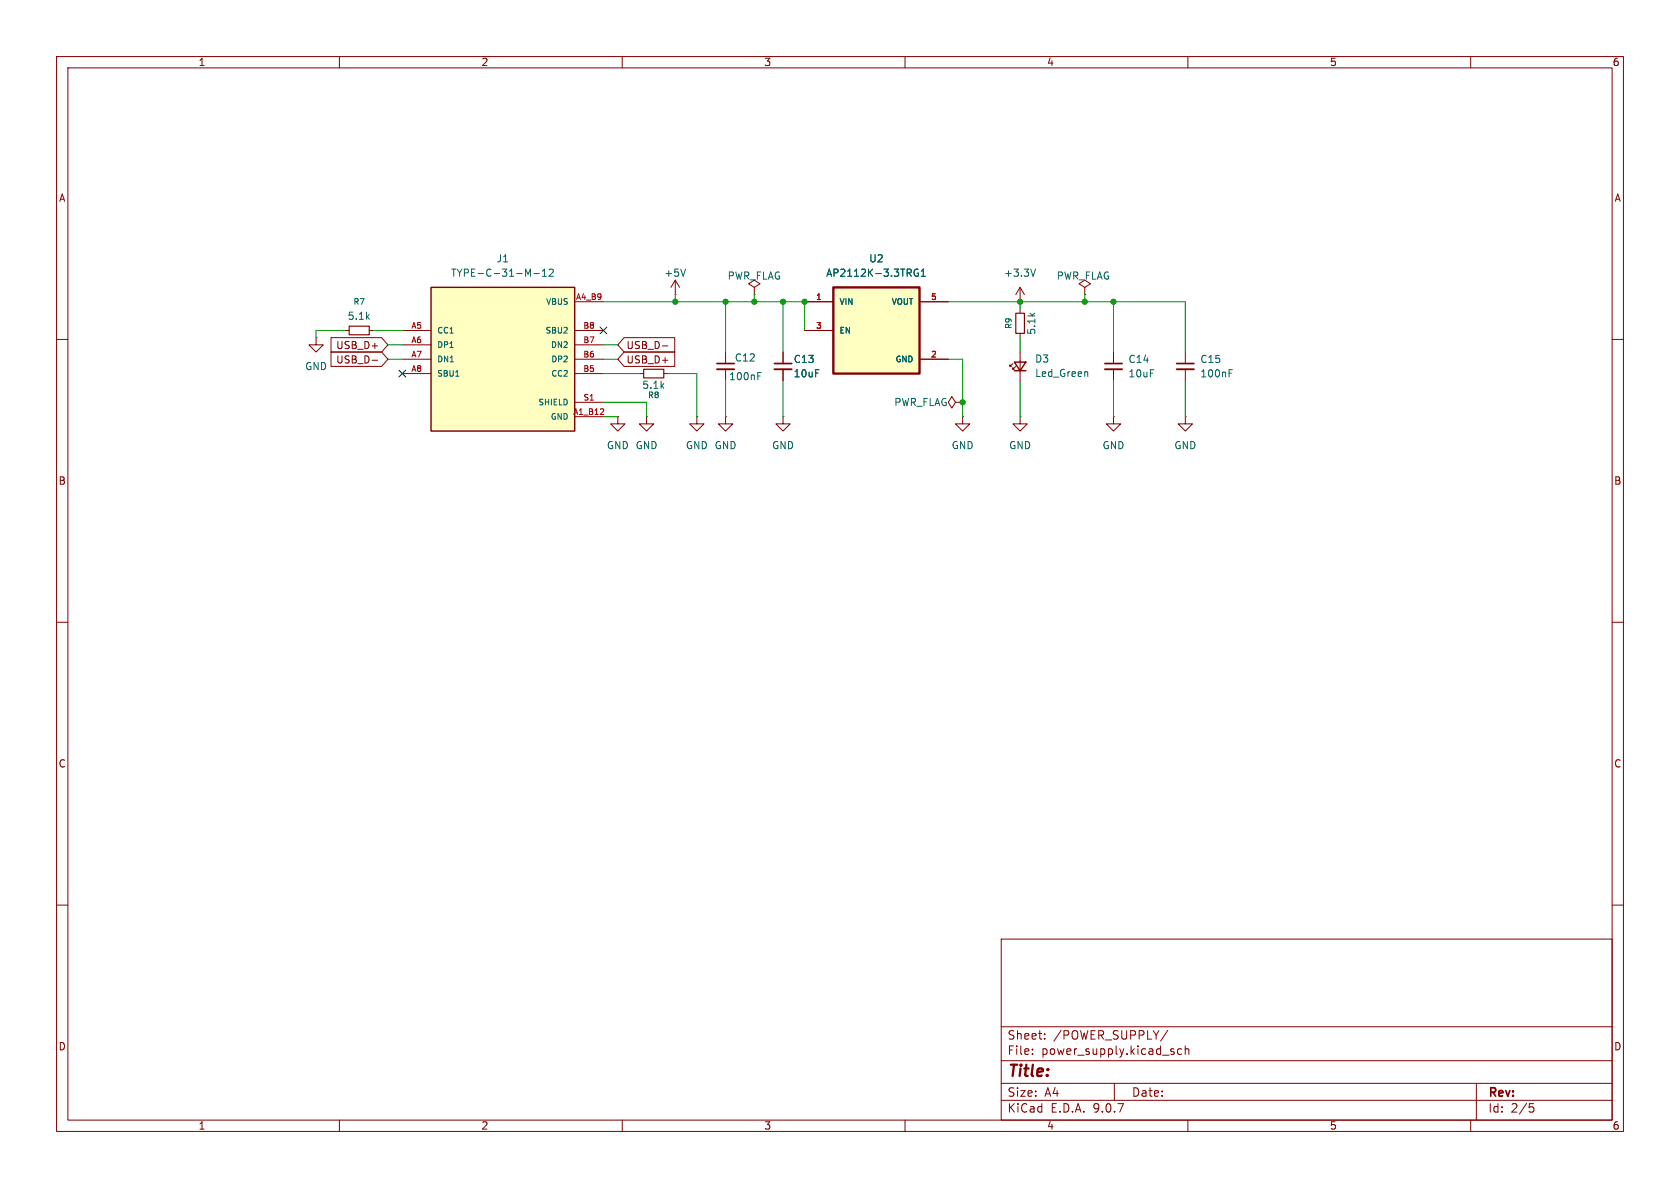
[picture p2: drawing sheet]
(kicad_sch
 (version 20250114)
 (generator "eeschema")
 (generator_version "9.0")
 (paper "A4")
 (lib_symbols
  (symbol "Device:C_Small"
   (pin_numbers (hide yes))
   (pin_names
    (offset 0.254) (hide yes)) (exclude_from_sim no) (in_bom yes) (on_board yes)
   (property "Reference" "C" (at 0.254 1.778 0) (effects (font (size 1.27 1.27)) (justify left)))
   (property "Value" "C_Small" (at 0.254 -2.032 0) (effects (font (size 1.27 1.27)) (justify left)))
   (property "Footprint" "" (at 0 0 0) (effects (font (size 1.27 1.27)) (hide yes)))
   (property "Datasheet" "~" (at 0 0 0) (effects (font (size 1.27 1.27)) (hide yes)))
   (property "Description" "Unpolarized capacitor, small symbol" (at 0 0 0) (effects (font (size 1.27 1.27)) (hide yes)))
   (symbol "C_Small_0_1"
    (polyline (pts (xy -1.524 0.508) (xy 1.524 0.508)) (stroke (width 0.3048) (type default)) (fill (type none)))
    (polyline (pts (xy -1.524 -0.508) (xy 1.524 -0.508)) (stroke (width 0.3302) (type default)) (fill (type none))))
   (symbol "C_Small_1_1"
    (pin passive line (at 0 2.54 270) (length 2.032) (name "~" (effects (font (size 1.27 1.27)))) (number "1" (effects (font (size 1.27 1.27)))))
    (pin passive line (at 0 -2.54 90) (length 2.032) (name "~" (effects (font (size 1.27 1.27)))) (number "2" (effects (font (size 1.27 1.27))))))
   (embedded_fonts no))
  (symbol "Device:LED_Small"
   (pin_numbers (hide yes))
   (pin_names
    (offset 0.254) (hide yes)) (exclude_from_sim no) (in_bom yes) (on_board yes)
   (property "Reference" "D" (at -1.27 3.175 0) (effects (font (size 1.27 1.27)) (justify left)))
   (property "Value" "LED_Small" (at -4.445 -2.54 0) (effects (font (size 1.27 1.27)) (justify left)))
   (property "Footprint" "" (at 0 0 90) (effects (font (size 1.27 1.27)) (hide yes)))
   (property "Datasheet" "~" (at 0 0 90) (effects (font (size 1.27 1.27)) (hide yes)))
   (property "Description" "Light emitting diode, small symbol" (at 0 0 0) (effects (font (size 1.27 1.27)) (hide yes)))
   (property "Sim.Pins" "1=K 2=A" (at 0 0 0) (effects (font (size 1.27 1.27)) (hide yes)))
   (symbol "LED_Small_0_1"
    (polyline (pts (xy -0.762 -1.016) (xy -0.762 1.016)) (stroke (width 0.254) (type default)) (fill (type none)))
    (polyline (pts (xy 0 0.762) (xy -0.508 1.27) (xy -0.254 1.27) (xy -0.508 1.27) (xy -0.508 1.016)) (stroke (width 0) (type default)) (fill (type none)))
    (polyline (pts (xy 0.508 1.27) (xy 0 1.778) (xy 0.254 1.778) (xy 0 1.778) (xy 0 1.524)) (stroke (width 0) (type default)) (fill (type none)))
    (polyline (pts (xy 0.762 -1.016) (xy -0.762 0) (xy 0.762 1.016) (xy 0.762 -1.016)) (stroke (width 0.254) (type default)) (fill (type none)))
    (polyline (pts (xy 1.016 0) (xy -0.762 0)) (stroke (width 0) (type default)) (fill (type none))))
   (symbol "LED_Small_1_1"
    (pin passive line (at -2.54 0 0) (length 1.778) (name "K" (effects (font (size 1.27 1.27)))) (number "1" (effects (font (size 1.27 1.27)))))
    (pin passive line (at 2.54 0 180) (length 1.778) (name "A" (effects (font (size 1.27 1.27)))) (number "2" (effects (font (size 1.27 1.27))))))
   (embedded_fonts no))
  (symbol "Device:R_Small"
   (pin_numbers (hide yes))
   (pin_names
    (offset 0.254) (hide yes)) (exclude_from_sim no) (in_bom yes) (on_board yes)
   (property "Reference" "R" (at 0 0 90) (effects (font (size 1.016 1.016))))
   (property "Value" "R_Small" (at 1.778 0 90) (effects (font (size 1.27 1.27))))
   (property "Footprint" "" (at 0 0 0) (effects (font (size 1.27 1.27)) (hide yes)))
   (property "Datasheet" "~" (at 0 0 0) (effects (font (size 1.27 1.27)) (hide yes)))
   (property "Description" "Resistor, small symbol" (at 0 0 0) (effects (font (size 1.27 1.27)) (hide yes)))
   (symbol "R_Small_0_1"
    (rectangle (start -0.762 1.778) (end 0.762 -1.778) (stroke (width 0.2032) (type default)) (fill (type none))))
   (symbol "R_Small_1_1"
    (pin passive line (at 0 2.54 270) (length 0.762) (name "~" (effects (font (size 1.27 1.27)))) (number "1" (effects (font (size 1.27 1.27)))))
    (pin passive line (at 0 -2.54 90) (length 0.762) (name "~" (effects (font (size 1.27 1.27)))) (number "2" (effects (font (size 1.27 1.27))))))
   (embedded_fonts no))
  (symbol "Kirpi_complist:AP2112K-3.3TRG1"
   (pin_names
    (offset 1.016)) (exclude_from_sim no) (in_bom yes) (on_board yes)
   (property "Reference" "U" (at -7.663 8.6476 0) (effects (font (size 1.27 1.27)) (justify left bottom)))
   (property "Value" "AP2112K-3.3TRG1" (at -7.6489 -11.6507 0) (effects (font (size 1.27 1.27)) (justify left bottom)))
   (property "Footprint" "AP2112K-3.3TRG1:SOT95P285X140-5N" (at 0 0 0) (effects (font (size 1.27 1.27)) (justify bottom) (hide yes)))
   (property "Datasheet" "" (at 0 0 0) (effects (font (size 1.27 1.27)) (hide yes)))
   (property "Description" "" (at 0 0 0) (effects (font (size 1.27 1.27)) (hide yes)))
   (property "MF" "Diodes Inc." (at 0 0 0) (effects (font (size 1.27 1.27)) (justify bottom) (hide yes)))
   (property "Description_1" "Voltage Regulators, LDO, 600mA CMOS LDO 50mA 3.3V 250mV | Diodes Inc AP2112K-3.3TRG1" (at 0 0 0) (effects (font (size 1.27 1.27)) (justify bottom) (hide yes)))
   (property "Package" "SOT-753 Diodes Inc." (at 0 0 0) (effects (font (size 1.27 1.27)) (justify bottom) (hide yes)))
   (property "Price" "None" (at 0 0 0) (effects (font (size 1.27 1.27)) (justify bottom) (hide yes)))
   (property "Check_prices" "https://www.snapeda.com/parts/AP2112K-3.3TRG1/Diodes+Inc./view-part/?ref=eda" (at 0 0 0) (effects (font (size 1.27 1.27)) (justify bottom) (hide yes)))
   (property "PARTREV" "2-2" (at 0 0 0) (effects (font (size 1.27 1.27)) (justify bottom) (hide yes)))
   (property "SnapEDA_Link" "https://www.snapeda.com/parts/AP2112K-3.3TRG1/Diodes+Inc./view-part/?ref=snap" (at 0 0 0) (effects (font (size 1.27 1.27)) (justify bottom) (hide yes)))
   (property "MP" "AP2112K-3.3TRG1" (at 0 0 0) (effects (font (size 1.27 1.27)) (justify bottom) (hide yes)))
   (property "Purchase-URL" "https://www.snapeda.com/api/url_track_click_mouser/?unipart_id=454988&manufacturer=Diodes Inc.&part_name=AP2112K-3.3TRG1&search_term=ap2112k-3.3trg1" (at 0 0 0) (effects (font (size 1.27 1.27)) (justify bottom) (hide yes)))
   (property "Availability" "In Stock" (at 0 0 0) (effects (font (size 1.27 1.27)) (justify bottom) (hide yes)))
   (property "MANUFACTURER" "Diodes Inc." (at 0 0 0) (effects (font (size 1.27 1.27)) (justify bottom) (hide yes)))
   (symbol "AP2112K-3.3TRG1_0_0"
    (rectangle (start -7.62 -7.62) (end 7.62 7.62) (stroke (width 0.41) (type default)) (fill (type background)))
    (pin power_in line (at -12.7 5.08 0) (length 5.08) (name "VIN" (effects (font (size 1.016 1.016)))) (number "1" (effects (font (size 1.016 1.016)))))
    (pin input line (at -12.7 0 0) (length 5.08) (name "EN" (effects (font (size 1.016 1.016)))) (number "3" (effects (font (size 1.016 1.016)))))
    (pin power_in line (at 12.7 5.08 180) (length 5.08) (name "VOUT" (effects (font (size 1.016 1.016)))) (number "5" (effects (font (size 1.016 1.016)))))
    (pin power_in line (at 12.7 -5.08 180) (length 5.08) (name "GND" (effects (font (size 1.016 1.016)))) (number "2" (effects (font (size 1.016 1.016))))))
   (embedded_fonts no))
  (symbol "Kirpi_complist:TYPE-C-31-M-12"
   (pin_names
    (offset 1.016)) (exclude_from_sim no) (in_bom yes) (on_board yes)
   (property "Reference" "J" (at -12.7 13.462 0) (effects (font (size 1.27 1.27)) (justify left bottom)))
   (property "Value" "TYPE-C-31-M-12" (at -12.7 -13.462 0) (effects (font (size 1.27 1.27)) (justify left top)))
   (property "Footprint" "TYPE-C-31-M-12:HRO_TYPE-C-31-M-12" (at 0 0 0) (effects (font (size 1.27 1.27)) (justify bottom) (hide yes)))
   (property "Datasheet" "" (at 0 0 0) (effects (font (size 1.27 1.27)) (hide yes)))
   (property "Description" "" (at 0 0 0) (effects (font (size 1.27 1.27)) (hide yes)))
   (property "MF" "HRO Electronics Co., Ltd." (at 0 0 0) (effects (font (size 1.27 1.27)) (justify bottom) (hide yes)))
   (property "MAXIMUM_PACKAGE_HEIGHT" "3.26 mm" (at 0 0 0) (effects (font (size 1.27 1.27)) (justify bottom) (hide yes)))
   (property "Package" "Package" (at 0 0 0) (effects (font (size 1.27 1.27)) (justify bottom) (hide yes)))
   (property "Price" "None" (at 0 0 0) (effects (font (size 1.27 1.27)) (justify bottom) (hide yes)))
   (property "Check_prices" "https://www.snapeda.com/parts/TYPE-C-31-M-12/HRO+Electronics+Co.%252C+Ltd./view-part/?ref=eda" (at 0 0 0) (effects (font (size 1.27 1.27)) (justify bottom) (hide yes)))
   (property "STANDARD" "Manufacturer Recommendations" (at 0 0 0) (effects (font (size 1.27 1.27)) (justify bottom) (hide yes)))
   (property "PARTREV" "2020.12.08" (at 0 0 0) (effects (font (size 1.27 1.27)) (justify bottom) (hide yes)))
   (property "SnapEDA_Link" "https://www.snapeda.com/parts/TYPE-C-31-M-12/HRO+Electronics+Co.%252C+Ltd./view-part/?ref=snap" (at 0 0 0) (effects (font (size 1.27 1.27)) (justify bottom) (hide yes)))
   (property "MP" "TYPE-C-31-M-12" (at 0 0 0) (effects (font (size 1.27 1.27)) (justify bottom) (hide yes)))
   (property "Description_1" "USB Connectors 24 Receptacle 1 8.94*7.3mm RoHS" (at 0 0 0) (effects (font (size 1.27 1.27)) (justify bottom) (hide yes)))
   (property "SNAPEDA_PN" "TYPE-C-31-M-12" (at 0 0 0) (effects (font (size 1.27 1.27)) (justify bottom) (hide yes)))
   (property "Availability" "Not in stock" (at 0 0 0) (effects (font (size 1.27 1.27)) (justify bottom) (hide yes)))
   (property "MANUFACTURER" "HRO Electronics Co., Ltd." (at 0 0 0) (effects (font (size 1.27 1.27)) (justify bottom) (hide yes)))
   (symbol "TYPE-C-31-M-12_0_0"
    (rectangle (start -12.7 -12.7) (end 12.7 12.7) (stroke (width 0.254) (type default)) (fill (type background)))
    (pin bidirectional line (at -17.78 5.08 0) (length 5.08) (name "CC1" (effects (font (size 1.016 1.016)))) (number "A5" (effects (font (size 1.016 1.016)))))
    (pin bidirectional line (at -17.78 2.54 0) (length 5.08) (name "DP1" (effects (font (size 1.016 1.016)))) (number "A6" (effects (font (size 1.016 1.016)))))
    (pin bidirectional line (at -17.78 0 0) (length 5.08) (name "DN1" (effects (font (size 1.016 1.016)))) (number "A7" (effects (font (size 1.016 1.016)))))
    (pin bidirectional line (at -17.78 -2.54 0) (length 5.08) (name "SBU1" (effects (font (size 1.016 1.016)))) (number "A8" (effects (font (size 1.016 1.016)))))
    (pin power_in line (at 17.78 10.16 180) (length 5.08) (name "VBUS" (effects (font (size 1.016 1.016)))) (number "A4_B9" (effects (font (size 1.016 1.016)))))
    (pin power_in line (at 17.78 10.16 180) (length 5.08) (hide yes) (name "VBUS" (effects (font (size 1.016 1.016)))) (number "B4_A9" (effects (font (size 1.016 1.016)))))
    (pin bidirectional line (at 17.78 5.08 180) (length 5.08) (name "SBU2" (effects (font (size 1.016 1.016)))) (number "B8" (effects (font (size 1.016 1.016)))))
    (pin bidirectional line (at 17.78 2.54 180) (length 5.08) (name "DN2" (effects (font (size 1.016 1.016)))) (number "B7" (effects (font (size 1.016 1.016)))))
    (pin bidirectional line (at 17.78 0 180) (length 5.08) (name "DP2" (effects (font (size 1.016 1.016)))) (number "B6" (effects (font (size 1.016 1.016)))))
    (pin bidirectional line (at 17.78 -2.54 180) (length 5.08) (name "CC2" (effects (font (size 1.016 1.016)))) (number "B5" (effects (font (size 1.016 1.016)))))
    (pin passive line (at 17.78 -7.62 180) (length 5.08) (name "SHIELD" (effects (font (size 1.016 1.016)))) (number "S1" (effects (font (size 1.016 1.016)))))
    (pin passive line (at 17.78 -7.62 180) (length 5.08) (hide yes) (name "SHIELD" (effects (font (size 1.016 1.016)))) (number "S2" (effects (font (size 1.016 1.016)))))
    (pin passive line (at 17.78 -7.62 180) (length 5.08) (hide yes) (name "SHIELD" (effects (font (size 1.016 1.016)))) (number "S3" (effects (font (size 1.016 1.016)))))
    (pin passive line (at 17.78 -7.62 180) (length 5.08) (hide yes) (name "SHIELD" (effects (font (size 1.016 1.016)))) (number "S4" (effects (font (size 1.016 1.016)))))
    (pin power_in line (at 17.78 -10.16 180) (length 5.08) (name "GND" (effects (font (size 1.016 1.016)))) (number "A1_B12" (effects (font (size 1.016 1.016)))))
    (pin power_in line (at 17.78 -10.16 180) (length 5.08) (hide yes) (name "GND" (effects (font (size 1.016 1.016)))) (number "B1_A12" (effects (font (size 1.016 1.016))))))
   (embedded_fonts no))
  (symbol "power:+3V3"
   (power)
   (pin_numbers (hide yes))
   (pin_names
    (offset 0) (hide yes)) (exclude_from_sim no) (in_bom yes) (on_board yes)
   (property "Reference" "#PWR" (at 0 -3.81 0) (effects (font (size 1.27 1.27)) (hide yes)))
   (property "Value" "+3V3" (at 0 3.556 0) (effects (font (size 1.27 1.27))))
   (property "Footprint" "" (at 0 0 0) (effects (font (size 1.27 1.27)) (hide yes)))
   (property "Datasheet" "" (at 0 0 0) (effects (font (size 1.27 1.27)) (hide yes)))
   (property "Description" "Power symbol creates a global label with name \"+3V3\"" (at 0 0 0) (effects (font (size 1.27 1.27)) (hide yes)))
   (symbol "+3V3_0_1"
    (polyline (pts (xy -0.762 1.27) (xy 0 2.54)) (stroke (width 0) (type default)) (fill (type none)))
    (polyline (pts (xy 0 2.54) (xy 0.762 1.27)) (stroke (width 0) (type default)) (fill (type none)))
    (polyline (pts (xy 0 0) (xy 0 2.54)) (stroke (width 0) (type default)) (fill (type none))))
   (symbol "+3V3_1_1"
    (pin power_in line (at 0 0 90) (length 0) (name "~" (effects (font (size 1.27 1.27)))) (number "1" (effects (font (size 1.27 1.27))))))
   (embedded_fonts no))
  (symbol "power:+5V"
   (power)
   (pin_numbers (hide yes))
   (pin_names
    (offset 0) (hide yes)) (exclude_from_sim no) (in_bom yes) (on_board yes)
   (property "Reference" "#PWR" (at 0 -3.81 0) (effects (font (size 1.27 1.27)) (hide yes)))
   (property "Value" "+5V" (at 0 3.556 0) (effects (font (size 1.27 1.27))))
   (property "Footprint" "" (at 0 0 0) (effects (font (size 1.27 1.27)) (hide yes)))
   (property "Datasheet" "" (at 0 0 0) (effects (font (size 1.27 1.27)) (hide yes)))
   (property "Description" "Power symbol creates a global label with name \"+5V\"" (at 0 0 0) (effects (font (size 1.27 1.27)) (hide yes)))
   (symbol "+5V_0_1"
    (polyline (pts (xy -0.762 1.27) (xy 0 2.54)) (stroke (width 0) (type default)) (fill (type none)))
    (polyline (pts (xy 0 2.54) (xy 0.762 1.27)) (stroke (width 0) (type default)) (fill (type none)))
    (polyline (pts (xy 0 0) (xy 0 2.54)) (stroke (width 0) (type default)) (fill (type none))))
   (symbol "+5V_1_1"
    (pin power_in line (at 0 0 90) (length 0) (name "~" (effects (font (size 1.27 1.27)))) (number "1" (effects (font (size 1.27 1.27))))))
   (embedded_fonts no))
  (symbol "power:GND"
   (power)
   (pin_numbers (hide yes))
   (pin_names
    (offset 0) (hide yes)) (exclude_from_sim no) (in_bom yes) (on_board yes)
   (property "Reference" "#PWR" (at 0 -6.35 0) (effects (font (size 1.27 1.27)) (hide yes)))
   (property "Value" "GND" (at 0 -3.81 0) (effects (font (size 1.27 1.27))))
   (property "Footprint" "" (at 0 0 0) (effects (font (size 1.27 1.27)) (hide yes)))
   (property "Datasheet" "" (at 0 0 0) (effects (font (size 1.27 1.27)) (hide yes)))
   (property "Description" "Power symbol creates a global label with name \"GND\" , ground" (at 0 0 0) (effects (font (size 1.27 1.27)) (hide yes)))
   (symbol "GND_0_1"
    (polyline (pts (xy 0 0) (xy 0 -1.27) (xy 1.27 -1.27) (xy 0 -2.54) (xy -1.27 -1.27) (xy 0 -1.27)) (stroke (width 0) (type default)) (fill (type none))))
   (symbol "GND_1_1"
    (pin power_in line (at 0 0 270) (length 0) (name "~" (effects (font (size 1.27 1.27)))) (number "1" (effects (font (size 1.27 1.27))))))
   (embedded_fonts no))
  (symbol "power:PWR_FLAG"
   (power)
   (pin_numbers (hide yes))
   (pin_names
    (offset 0) (hide yes)) (exclude_from_sim no) (in_bom yes) (on_board yes)
   (property "Reference" "#FLG" (at 0 1.905 0) (effects (font (size 1.27 1.27)) (hide yes)))
   (property "Value" "PWR_FLAG" (at 0 3.81 0) (effects (font (size 1.27 1.27))))
   (property "Footprint" "" (at 0 0 0) (effects (font (size 1.27 1.27)) (hide yes)))
   (property "Datasheet" "~" (at 0 0 0) (effects (font (size 1.27 1.27)) (hide yes)))
   (property "Description" "Special symbol for telling ERC where power comes from" (at 0 0 0) (effects (font (size 1.27 1.27)) (hide yes)))
   (symbol "PWR_FLAG_0_0"
    (pin power_out line (at 0 0 90) (length 0) (name "~" (effects (font (size 1.27 1.27)))) (number "1" (effects (font (size 1.27 1.27))))))
   (symbol "PWR_FLAG_0_1"
    (polyline (pts (xy 0 0) (xy 0 1.27) (xy -1.016 1.905) (xy 0 2.54) (xy 1.016 1.905) (xy 0 1.27)) (stroke (width 0) (type default)) (fill (type none))))
   (embedded_fonts no)))
 (junction
  (at 191.77 53.34)
  (diameter 0)
  (color 0 0 0 0))
 (junction
  (at 180.34 53.34)
  (diameter 0)
  (color 0 0 0 0))
 (junction
  (at 138.43 53.34)
  (diameter 0)
  (color 0 0 0 0))
 (junction
  (at 196.85 53.34)
  (diameter 0)
  (color 0 0 0 0))
 (junction
  (at 170.18 71.12)
  (diameter 0)
  (color 0 0 0 0))
 (junction
  (at 128.27 53.34)
  (diameter 0)
  (color 0 0 0 0))
 (junction
  (at 142.24 53.34)
  (diameter 0)
  (color 0 0 0 0))
 (junction
  (at 119.38 53.34)
  (diameter 0)
  (color 0 0 0 0))
 (junction
  (at 133.35 53.34)
  (diameter 0)
  (color 0 0 0 0))
 (no_connect
  (at 71.12 66.04))
 (no_connect
  (at 106.68 58.42))
 (wire
  (pts (xy 180.34 67.31) (xy 180.34 73.66))
  (stroke (width 0) (type default)))
 (wire
  (pts (xy 209.55 67.31) (xy 209.55 73.66))
  (stroke (width 0) (type default)))
 (wire
  (pts (xy 196.85 67.31) (xy 196.85 73.66))
  (stroke (width 0) (type default)))
 (wire
  (pts (xy 138.43 53.34) (xy 138.43 62.23))
  (stroke (width 0) (type default)))
 (wire
  (pts (xy 128.27 53.34) (xy 128.27 62.23))
  (stroke (width 0) (type default)))
 (wire
  (pts (xy 180.34 53.34) (xy 180.34 54.61))
  (stroke (width 0) (type default)))
 (wire
  (pts (xy 209.55 62.23) (xy 209.55 53.34))
  (stroke (width 0) (type default)))
 (wire
  (pts (xy 118.11 66.04) (xy 123.19 66.04))
  (stroke (width 0) (type default)))
 (wire
  (pts (xy 142.24 53.34) (xy 142.24 58.42))
  (stroke (width 0) (type default)))
 (wire
  (pts (xy 113.03 66.04) (xy 106.68 66.04))
  (stroke (width 0) (type default)))
 (wire
  (pts (xy 167.64 53.34) (xy 180.34 53.34))
  (stroke (width 0) (type default)))
 (wire
  (pts (xy 191.77 53.34) (xy 196.85 53.34))
  (stroke (width 0) (type default)))
 (wire
  (pts (xy 128.27 53.34) (xy 133.35 53.34))
  (stroke (width 0) (type default)))
 (wire
  (pts (xy 106.68 53.34) (xy 119.38 53.34))
  (stroke (width 0) (type default)))
 (wire
  (pts (xy 55.88 58.42) (xy 55.88 59.69))
  (stroke (width 0) (type default)))
 (wire
  (pts (xy 180.34 53.34) (xy 191.77 53.34))
  (stroke (width 0) (type default)))
 (wire
  (pts (xy 60.96 58.42) (xy 55.88 58.42))
  (stroke (width 0) (type default)))
 (wire
  (pts (xy 119.38 53.34) (xy 128.27 53.34))
  (stroke (width 0) (type default)))
 (wire
  (pts (xy 196.85 53.34) (xy 209.55 53.34))
  (stroke (width 0) (type default)))
 (wire
  (pts (xy 167.64 63.5) (xy 170.18 63.5))
  (stroke (width 0) (type default)))
 (wire
  (pts (xy 180.34 59.69) (xy 180.34 62.23))
  (stroke (width 0) (type default)))
 (wire
  (pts (xy 138.43 53.34) (xy 142.24 53.34))
  (stroke (width 0) (type default)))
 (wire
  (pts (xy 68.58 63.5) (xy 71.12 63.5))
  (stroke (width 0) (type default)))
 (wire
  (pts (xy 170.18 63.5) (xy 170.18 71.12))
  (stroke (width 0) (type default)))
 (wire
  (pts (xy 106.68 73.66) (xy 109.22 73.66))
  (stroke (width 0) (type default)))
 (wire
  (pts (xy 170.18 71.12) (xy 170.18 73.66))
  (stroke (width 0) (type default)))
 (wire
  (pts (xy 68.58 60.96) (xy 71.12 60.96))
  (stroke (width 0) (type default)))
 (wire
  (pts (xy 123.19 66.04) (xy 123.19 73.66))
  (stroke (width 0) (type default)))
 (wire
  (pts (xy 106.68 71.12) (xy 114.3 71.12))
  (stroke (width 0) (type default)))
 (wire
  (pts (xy 106.68 60.96) (xy 109.22 60.96))
  (stroke (width 0) (type default)))
 (wire
  (pts (xy 196.85 53.34) (xy 196.85 62.23))
  (stroke (width 0) (type default)))
 (wire
  (pts (xy 133.35 52.07) (xy 133.35 53.34))
  (stroke (width 0) (type default)))
 (wire
  (pts (xy 114.3 71.12) (xy 114.3 73.66))
  (stroke (width 0) (type default)))
 (wire
  (pts (xy 106.68 63.5) (xy 109.22 63.5))
  (stroke (width 0) (type default)))
 (wire
  (pts (xy 66.04 58.42) (xy 71.12 58.42))
  (stroke (width 0) (type default)))
 (wire
  (pts (xy 138.43 67.31) (xy 138.43 73.66))
  (stroke (width 0) (type default)))
 (wire
  (pts (xy 191.77 52.07) (xy 191.77 53.34))
  (stroke (width 0) (type default)))
 (wire
  (pts (xy 128.27 67.31) (xy 128.27 73.66))
  (stroke (width 0) (type default)))
 (wire
  (pts (xy 119.38 52.07) (xy 119.38 53.34))
  (stroke (width 0) (type default)))
 (wire
  (pts (xy 133.35 53.34) (xy 138.43 53.34))
  (stroke (width 0) (type default)))
 (global_label "USB_D+"
  (shape input)
  (at 109.22 63.5 0)
  (fields_autoplaced yes)
  (effects (font (size 1.27 1.27)) (justify left))
  (property "Intersheetrefs" "${INTERSHEET_REFS}" (at 119.8252 63.5 0) (effects (font (size 1.27 1.27)) (justify left) (hide yes))))
 (global_label "USB_D+"
  (shape input)
  (at 68.58 60.96 180)
  (fields_autoplaced yes)
  (effects (font (size 1.27 1.27)) (justify right))
  (property "Intersheetrefs" "${INTERSHEET_REFS}" (at 57.9748 60.96 0) (effects (font (size 1.27 1.27)) (justify right) (hide yes))))
 (global_label "USB_D-"
  (shape input)
  (at 68.58 63.5 180)
  (fields_autoplaced yes)
  (effects (font (size 1.27 1.27)) (justify right))
  (property "Intersheetrefs" "${INTERSHEET_REFS}" (at 57.9748 63.5 0) (effects (font (size 1.27 1.27)) (justify right) (hide yes))))
 (global_label "USB_D-"
  (shape input)
  (at 109.22 60.96 0)
  (fields_autoplaced yes)
  (effects (font (size 1.27 1.27)) (justify left))
  (property "Intersheetrefs" "${INTERSHEET_REFS}" (at 119.8252 60.96 0) (effects (font (size 1.27 1.27)) (justify left) (hide yes))))
 (symbol
  (lib_id "power:GND")
  (at 55.88 59.69 0)
  (unit 1)
  (exclude_from_sim no)
  (in_bom yes)
  (on_board yes)
  (dnp no)
  (fields_autoplaced yes)
  (property "Reference" "#PWR035" (at 55.88 66.04 0) (effects (font (size 1.27 1.27)) (hide yes)))
  (property "Value" "GND" (at 55.88 64.77 0) (effects (font (size 1.27 1.27))))
  (property "Footprint" "" (at 55.88 59.69 0) (effects (font (size 1.27 1.27)) (hide yes)))
  (property "Datasheet" "" (at 55.88 59.69 0) (effects (font (size 1.27 1.27)) (hide yes)))
  (property "Description" "Power symbol creates a global label with name \"GND\" , ground" (at 55.88 59.69 0) (effects (font (size 1.27 1.27)) (hide yes)))
  (pin "1"))
 (symbol
  (lib_id "Device:C_Small")
  (at 128.27 64.77 0)
  (unit 1)
  (exclude_from_sim no)
  (in_bom yes)
  (on_board yes)
  (dnp no)
  (property "Reference" "C12" (at 129.794 63.246 0) (effects (font (size 1.27 1.27)) (justify left)))
  (property "Value" "100nF" (at 128.778 66.548 0) (effects (font (size 1.27 1.27)) (justify left)))
  (property "Footprint" "Capacitor_SMD:C_0805_2012Metric" (at 128.27 64.77 0) (effects (font (size 1.27 1.27)) (hide yes)))
  (property "Datasheet" "~" (at 128.27 64.77 0) (effects (font (size 1.27 1.27)) (hide yes)))
  (property "Description" "Unpolarized capacitor, small symbol" (at 128.27 64.77 0) (effects (font (size 1.27 1.27)) (hide yes)))
  (pin "1")
  (pin "2"))
 (symbol
  (lib_id "power:GND")
  (at 109.22 73.66 0)
  (unit 1)
  (exclude_from_sim no)
  (in_bom yes)
  (on_board yes)
  (dnp no)
  (fields_autoplaced yes)
  (property "Reference" "#PWR036" (at 109.22 80.01 0) (effects (font (size 1.27 1.27)) (hide yes)))
  (property "Value" "GND" (at 109.22 78.74 0) (effects (font (size 1.27 1.27))))
  (property "Footprint" "" (at 109.22 73.66 0) (effects (font (size 1.27 1.27)) (hide yes)))
  (property "Datasheet" "" (at 109.22 73.66 0) (effects (font (size 1.27 1.27)) (hide yes)))
  (property "Description" "Power symbol creates a global label with name \"GND\" , ground" (at 109.22 73.66 0) (effects (font (size 1.27 1.27)) (hide yes)))
  (pin "1"))
 (symbol
  (lib_id "power:GND")
  (at 180.34 73.66 0)
  (unit 1)
  (exclude_from_sim no)
  (in_bom yes)
  (on_board yes)
  (dnp no)
  (fields_autoplaced yes)
  (property "Reference" "#PWR044" (at 180.34 80.01 0) (effects (font (size 1.27 1.27)) (hide yes)))
  (property "Value" "GND" (at 180.34 78.74 0) (effects (font (size 1.27 1.27))))
  (property "Footprint" "" (at 180.34 73.66 0) (effects (font (size 1.27 1.27)) (hide yes)))
  (property "Datasheet" "" (at 180.34 73.66 0) (effects (font (size 1.27 1.27)) (hide yes)))
  (property "Description" "Power symbol creates a global label with name \"GND\" , ground" (at 180.34 73.66 0) (effects (font (size 1.27 1.27)) (hide yes)))
  (pin "1"))
 (symbol
  (lib_id "power:GND")
  (at 196.85 73.66 0)
  (unit 1)
  (exclude_from_sim no)
  (in_bom yes)
  (on_board yes)
  (dnp no)
  (fields_autoplaced yes)
  (property "Reference" "#PWR045" (at 196.85 80.01 0) (effects (font (size 1.27 1.27)) (hide yes)))
  (property "Value" "GND" (at 196.85 78.74 0) (effects (font (size 1.27 1.27))))
  (property "Footprint" "" (at 196.85 73.66 0) (effects (font (size 1.27 1.27)) (hide yes)))
  (property "Datasheet" "" (at 196.85 73.66 0) (effects (font (size 1.27 1.27)) (hide yes)))
  (property "Description" "Power symbol creates a global label with name \"GND\" , ground" (at 196.85 73.66 0) (effects (font (size 1.27 1.27)) (hide yes)))
  (pin "1"))
 (symbol
  (lib_id "power:GND")
  (at 123.19 73.66 0)
  (mirror y)
  (unit 1)
  (exclude_from_sim no)
  (in_bom yes)
  (on_board yes)
  (dnp no)
  (fields_autoplaced yes)
  (property "Reference" "#PWR039" (at 123.19 80.01 0) (effects (font (size 1.27 1.27)) (hide yes)))
  (property "Value" "GND" (at 123.19 78.74 0) (effects (font (size 1.27 1.27))))
  (property "Footprint" "" (at 123.19 73.66 0) (effects (font (size 1.27 1.27)) (hide yes)))
  (property "Datasheet" "" (at 123.19 73.66 0) (effects (font (size 1.27 1.27)) (hide yes)))
  (property "Description" "Power symbol creates a global label with name \"GND\" , ground" (at 123.19 73.66 0) (effects (font (size 1.27 1.27)) (hide yes)))
  (pin "1"))
 (symbol
  (lib_id "Device:R_Small")
  (at 115.57 66.04 270)
  (mirror x)
  (unit 1)
  (exclude_from_sim no)
  (in_bom yes)
  (on_board yes)
  (dnp no)
  (property "Reference" "R8" (at 115.57 69.85 90) (effects (font (size 1.016 1.016))))
  (property "Value" "5.1k" (at 115.57 68.072 90) (effects (font (size 1.27 1.27))))
  (property "Footprint" "Resistor_SMD:R_0805_2012Metric" (at 115.57 66.04 0) (effects (font (size 1.27 1.27)) (hide yes)))
  (property "Datasheet" "~" (at 115.57 66.04 0) (effects (font (size 1.27 1.27)) (hide yes)))
  (property "Description" "Resistor, small symbol" (at 115.57 66.04 0) (effects (font (size 1.27 1.27)) (hide yes)))
  (pin "1")
  (pin "2"))
 (symbol
  (lib_id "power:PWR_FLAG")
  (at 170.18 71.12 90)
  (unit 1)
  (exclude_from_sim no)
  (in_bom yes)
  (on_board yes)
  (dnp no)
  (property "Reference" "#FLG03" (at 168.275 71.12 0) (effects (font (size 1.27 1.27)) (hide yes)))
  (property "Value" "PWR_FLAG" (at 167.64 71.12 90) (effects (font (size 1.27 1.27)) (justify left)))
  (property "Footprint" "" (at 170.18 71.12 0) (effects (font (size 1.27 1.27)) (hide yes)))
  (property "Datasheet" "~" (at 170.18 71.12 0) (effects (font (size 1.27 1.27)) (hide yes)))
  (property "Description" "Special symbol for telling ERC where power comes from" (at 170.18 71.12 0) (effects (font (size 1.27 1.27)) (hide yes)))
  (pin "1"))
 (symbol
  (lib_id "Device:C_Small")
  (at 209.55 64.77 0)
  (unit 1)
  (exclude_from_sim no)
  (in_bom yes)
  (on_board yes)
  (dnp no)
  (fields_autoplaced yes)
  (property "Reference" "C15" (at 212.09 63.5062 0) (effects (font (size 1.27 1.27)) (justify left)))
  (property "Value" "100nF" (at 212.09 66.0462 0) (effects (font (size 1.27 1.27)) (justify left)))
  (property "Footprint" "Capacitor_SMD:C_0805_2012Metric" (at 209.55 64.77 0) (effects (font (size 1.27 1.27)) (hide yes)))
  (property "Datasheet" "~" (at 209.55 64.77 0) (effects (font (size 1.27 1.27)) (hide yes)))
  (property "Description" "Unpolarized capacitor, small symbol" (at 209.55 64.77 0) (effects (font (size 1.27 1.27)) (hide yes)))
  (pin "1")
  (pin "2"))
 (symbol
  (lib_id "Device:R_Small")
  (at 180.34 57.15 180)
  (unit 1)
  (exclude_from_sim no)
  (in_bom yes)
  (on_board yes)
  (dnp no)
  (property "Reference" "R9" (at 178.308 57.15 90) (effects (font (size 1.016 1.016))))
  (property "Value" "5.1k" (at 182.372 57.15 90) (effects (font (size 1.27 1.27))))
  (property "Footprint" "Resistor_SMD:R_0805_2012Metric" (at 180.34 57.15 0) (effects (font (size 1.27 1.27)) (hide yes)))
  (property "Datasheet" "~" (at 180.34 57.15 0) (effects (font (size 1.27 1.27)) (hide yes)))
  (property "Description" "Resistor, small symbol" (at 180.34 57.15 0) (effects (font (size 1.27 1.27)) (hide yes)))
  (pin "1")
  (pin "2"))
 (symbol
  (lib_id "Kirpi_complist:AP2112K-3.3TRG1")
  (at 154.94 58.42 0)
  (unit 1)
  (exclude_from_sim no)
  (in_bom yes)
  (on_board yes)
  (dnp no)
  (fields_autoplaced yes)
  (property "Reference" "U2" (at 154.94 45.72 0) (effects (font (size 1.27 1.27))))
  (property "Value" "AP2112K-3.3TRG1" (at 154.94 48.26 0) (effects (font (size 1.27 1.27))))
  (property "Footprint" "footprints:SOT95P285X140-5N" (at 154.94 58.42 0) (effects (font (size 1.27 1.27)) (justify bottom) (hide yes)))
  (property "Datasheet" "" (at 154.94 58.42 0) (effects (font (size 1.27 1.27)) (hide yes)))
  (property "Description" "" (at 154.94 58.42 0) (effects (font (size 1.27 1.27)) (hide yes)))
  (property "MF" "Diodes Inc." (at 154.94 58.42 0) (effects (font (size 1.27 1.27)) (justify bottom) (hide yes)))
  (property "Description_1" "Voltage Regulators, LDO, 600mA CMOS LDO 50mA 3.3V 250mV | Diodes Inc AP2112K-3.3TRG1" (at 154.94 58.42 0) (effects (font (size 1.27 1.27)) (justify bottom) (hide yes)))
  (property "Package" "SOT-753 Diodes Inc." (at 154.94 58.42 0) (effects (font (size 1.27 1.27)) (justify bottom) (hide yes)))
  (property "Price" "None" (at 154.94 58.42 0) (effects (font (size 1.27 1.27)) (justify bottom) (hide yes)))
  (property "Check_prices" "https://www.snapeda.com/parts/AP2112K-3.3TRG1/Diodes+Inc./view-part/?ref=eda" (at 154.94 58.42 0) (effects (font (size 1.27 1.27)) (justify bottom) (hide yes)))
  (property "PARTREV" "2-2" (at 154.94 58.42 0) (effects (font (size 1.27 1.27)) (justify bottom) (hide yes)))
  (property "SnapEDA_Link" "https://www.snapeda.com/parts/AP2112K-3.3TRG1/Diodes+Inc./view-part/?ref=snap" (at 154.94 58.42 0) (effects (font (size 1.27 1.27)) (justify bottom) (hide yes)))
  (property "MP" "AP2112K-3.3TRG1" (at 154.94 58.42 0) (effects (font (size 1.27 1.27)) (justify bottom) (hide yes)))
  (property "Purchase-URL" "https://www.snapeda.com/api/url_track_click_mouser/?unipart_id=454988&manufacturer=Diodes Inc.&part_name=AP2112K-3.3TRG1&search_term=ap2112k-3.3trg1" (at 154.94 58.42 0) (effects (font (size 1.27 1.27)) (justify bottom) (hide yes)))
  (property "Availability" "In Stock" (at 154.94 58.42 0) (effects (font (size 1.27 1.27)) (justify bottom) (hide yes)))
  (property "MANUFACTURER" "Diodes Inc." (at 154.94 58.42 0) (effects (font (size 1.27 1.27)) (justify bottom) (hide yes)))
  (pin "1")
  (pin "3")
  (pin "5")
  (pin "2"))
 (symbol
  (lib_id "Device:C_Small")
  (at 196.85 64.77 0)
  (unit 1)
  (exclude_from_sim no)
  (in_bom yes)
  (on_board yes)
  (dnp no)
  (fields_autoplaced yes)
  (property "Reference" "C14" (at 199.39 63.5062 0) (effects (font (size 1.27 1.27)) (justify left)))
  (property "Value" "10uF" (at 199.39 66.0462 0) (effects (font (size 1.27 1.27)) (justify left)))
  (property "Footprint" "Capacitor_SMD:C_0805_2012Metric" (at 196.85 64.77 0) (effects (font (size 1.27 1.27)) (hide yes)))
  (property "Datasheet" "~" (at 196.85 64.77 0) (effects (font (size 1.27 1.27)) (hide yes)))
  (property "Description" "Unpolarized capacitor, small symbol" (at 196.85 64.77 0) (effects (font (size 1.27 1.27)) (hide yes)))
  (pin "1")
  (pin "2"))
 (symbol
  (lib_id "power:+3V3")
  (at 180.34 53.34 0)
  (unit 1)
  (exclude_from_sim no)
  (in_bom yes)
  (on_board yes)
  (dnp no)
  (fields_autoplaced yes)
  (property "Reference" "#PWR043" (at 180.34 57.15 0) (effects (font (size 1.27 1.27)) (hide yes)))
  (property "Value" "+3.3V" (at 180.34 48.26 0) (effects (font (size 1.27 1.27))))
  (property "Footprint" "" (at 180.34 53.34 0) (effects (font (size 1.27 1.27)) (hide yes)))
  (property "Datasheet" "" (at 180.34 53.34 0) (effects (font (size 1.27 1.27)) (hide yes)))
  (property "Description" "Power symbol creates a global label with name \"+3V3\"" (at 180.34 53.34 0) (effects (font (size 1.27 1.27)) (hide yes)))
  (pin "1"))
 (symbol
  (lib_id "power:GND")
  (at 114.3 73.66 0)
  (unit 1)
  (exclude_from_sim no)
  (in_bom yes)
  (on_board yes)
  (dnp no)
  (fields_autoplaced yes)
  (property "Reference" "#PWR037" (at 114.3 80.01 0) (effects (font (size 1.27 1.27)) (hide yes)))
  (property "Value" "GND" (at 114.3 78.74 0) (effects (font (size 1.27 1.27))))
  (property "Footprint" "" (at 114.3 73.66 0) (effects (font (size 1.27 1.27)) (hide yes)))
  (property "Datasheet" "" (at 114.3 73.66 0) (effects (font (size 1.27 1.27)) (hide yes)))
  (property "Description" "Power symbol creates a global label with name \"GND\" , ground" (at 114.3 73.66 0) (effects (font (size 1.27 1.27)) (hide yes)))
  (pin "1"))
 (symbol
  (lib_id "power:GND")
  (at 170.18 73.66 0)
  (unit 1)
  (exclude_from_sim no)
  (in_bom yes)
  (on_board yes)
  (dnp no)
  (fields_autoplaced yes)
  (property "Reference" "#PWR042" (at 170.18 80.01 0) (effects (font (size 1.27 1.27)) (hide yes)))
  (property "Value" "GND" (at 170.18 78.74 0) (effects (font (size 1.27 1.27))))
  (property "Footprint" "" (at 170.18 73.66 0) (effects (font (size 1.27 1.27)) (hide yes)))
  (property "Datasheet" "" (at 170.18 73.66 0) (effects (font (size 1.27 1.27)) (hide yes)))
  (property "Description" "Power symbol creates a global label with name \"GND\" , ground" (at 170.18 73.66 0) (effects (font (size 1.27 1.27)) (hide yes)))
  (pin "1"))
 (symbol
  (lib_id "Device:LED_Small")
  (at 180.34 64.77 90)
  (unit 1)
  (exclude_from_sim no)
  (in_bom yes)
  (on_board yes)
  (dnp no)
  (fields_autoplaced yes)
  (property "Reference" "D3" (at 182.88 63.4364 90) (effects (font (size 1.27 1.27)) (justify right)))
  (property "Value" "Led_Green" (at 182.88 65.9764 90) (effects (font (size 1.27 1.27)) (justify right)))
  (property "Footprint" "LED_SMD:LED_0805_2012Metric" (at 180.34 64.77 90) (effects (font (size 1.27 1.27)) (hide yes)))
  (property "Datasheet" "~" (at 180.34 64.77 90) (effects (font (size 1.27 1.27)) (hide yes)))
  (property "Description" "Light emitting diode, small symbol" (at 180.34 64.77 0) (effects (font (size 1.27 1.27)) (hide yes)))
  (property "Sim.Pins" "1=K 2=A" (at 180.34 64.77 0) (effects (font (size 1.27 1.27)) (hide yes)))
  (pin "1")
  (pin "2"))
 (symbol
  (lib_id "power:GND")
  (at 209.55 73.66 0)
  (unit 1)
  (exclude_from_sim no)
  (in_bom yes)
  (on_board yes)
  (dnp no)
  (fields_autoplaced yes)
  (property "Reference" "#PWR046" (at 209.55 80.01 0) (effects (font (size 1.27 1.27)) (hide yes)))
  (property "Value" "GND" (at 209.55 78.74 0) (effects (font (size 1.27 1.27))))
  (property "Footprint" "" (at 209.55 73.66 0) (effects (font (size 1.27 1.27)) (hide yes)))
  (property "Datasheet" "" (at 209.55 73.66 0) (effects (font (size 1.27 1.27)) (hide yes)))
  (property "Description" "Power symbol creates a global label with name \"GND\" , ground" (at 209.55 73.66 0) (effects (font (size 1.27 1.27)) (hide yes)))
  (pin "1"))
 (symbol
  (lib_id "power:GND")
  (at 128.27 73.66 0)
  (unit 1)
  (exclude_from_sim no)
  (in_bom yes)
  (on_board yes)
  (dnp no)
  (fields_autoplaced yes)
  (property "Reference" "#PWR040" (at 128.27 80.01 0) (effects (font (size 1.27 1.27)) (hide yes)))
  (property "Value" "GND" (at 128.27 78.74 0) (effects (font (size 1.27 1.27))))
  (property "Footprint" "" (at 128.27 73.66 0) (effects (font (size 1.27 1.27)) (hide yes)))
  (property "Datasheet" "" (at 128.27 73.66 0) (effects (font (size 1.27 1.27)) (hide yes)))
  (property "Description" "Power symbol creates a global label with name \"GND\" , ground" (at 128.27 73.66 0) (effects (font (size 1.27 1.27)) (hide yes)))
  (pin "1"))
 (symbol
  (lib_id "Device:R_Small")
  (at 63.5 58.42 90)
  (unit 1)
  (exclude_from_sim no)
  (in_bom yes)
  (on_board yes)
  (dnp no)
  (fields_autoplaced yes)
  (property "Reference" "R7" (at 63.5 53.34 90) (effects (font (size 1.016 1.016))))
  (property "Value" "5.1k" (at 63.5 55.88 90) (effects (font (size 1.27 1.27))))
  (property "Footprint" "Resistor_SMD:R_0805_2012Metric" (at 63.5 58.42 0) (effects (font (size 1.27 1.27)) (hide yes)))
  (property "Datasheet" "~" (at 63.5 58.42 0) (effects (font (size 1.27 1.27)) (hide yes)))
  (property "Description" "Resistor, small symbol" (at 63.5 58.42 0) (effects (font (size 1.27 1.27)) (hide yes)))
  (pin "1")
  (pin "2"))
 (symbol
  (lib_id "power:+5V")
  (at 119.38 52.07 0)
  (unit 1)
  (exclude_from_sim no)
  (in_bom yes)
  (on_board yes)
  (dnp no)
  (property "Reference" "#PWR038" (at 119.38 55.88 0) (effects (font (size 1.27 1.27)) (hide yes)))
  (property "Value" "+5V" (at 119.38 48.26 0) (effects (font (size 1.27 1.27))))
  (property "Footprint" "" (at 119.38 52.07 0) (effects (font (size 1.27 1.27)) (hide yes)))
  (property "Datasheet" "" (at 119.38 52.07 0) (effects (font (size 1.27 1.27)) (hide yes)))
  (property "Description" "Power symbol creates a global label with name \"+5V\"" (at 119.38 52.07 0) (effects (font (size 1.27 1.27)) (hide yes)))
  (pin "1"))
 (symbol
  (lib_id "Kirpi_complist:TYPE-C-31-M-12")
  (at 88.9 63.5 0)
  (unit 1)
  (exclude_from_sim no)
  (in_bom yes)
  (on_board yes)
  (dnp no)
  (fields_autoplaced yes)
  (property "Reference" "J1" (at 88.9 45.72 0) (effects (font (size 1.27 1.27))))
  (property "Value" "TYPE-C-31-M-12" (at 88.9 48.26 0) (effects (font (size 1.27 1.27))))
  (property "Footprint" "footprints:HRO_TYPE-C-31-M-12" (at 88.9 63.5 0) (effects (font (size 1.27 1.27)) (justify bottom) (hide yes)))
  (property "Datasheet" "" (at 88.9 63.5 0) (effects (font (size 1.27 1.27)) (hide yes)))
  (property "Description" "" (at 88.9 63.5 0) (effects (font (size 1.27 1.27)) (hide yes)))
  (property "MF" "HRO Electronics Co., Ltd." (at 88.9 63.5 0) (effects (font (size 1.27 1.27)) (justify bottom) (hide yes)))
  (property "MAXIMUM_PACKAGE_HEIGHT" "3.26 mm" (at 88.9 63.5 0) (effects (font (size 1.27 1.27)) (justify bottom) (hide yes)))
  (property "Package" "Package" (at 88.9 63.5 0) (effects (font (size 1.27 1.27)) (justify bottom) (hide yes)))
  (property "Price" "None" (at 88.9 63.5 0) (effects (font (size 1.27 1.27)) (justify bottom) (hide yes)))
  (property "Check_prices" "https://www.snapeda.com/parts/TYPE-C-31-M-12/HRO+Electronics+Co.%252C+Ltd./view-part/?ref=eda" (at 88.9 63.5 0) (effects (font (size 1.27 1.27)) (justify bottom) (hide yes)))
  (property "STANDARD" "Manufacturer Recommendations" (at 88.9 63.5 0) (effects (font (size 1.27 1.27)) (justify bottom) (hide yes)))
  (property "PARTREV" "2020.12.08" (at 88.9 63.5 0) (effects (font (size 1.27 1.27)) (justify bottom) (hide yes)))
  (property "SnapEDA_Link" "https://www.snapeda.com/parts/TYPE-C-31-M-12/HRO+Electronics+Co.%252C+Ltd./view-part/?ref=snap" (at 88.9 63.5 0) (effects (font (size 1.27 1.27)) (justify bottom) (hide yes)))
  (property "MP" "TYPE-C-31-M-12" (at 88.9 63.5 0) (effects (font (size 1.27 1.27)) (justify bottom) (hide yes)))
  (property "Description_1" "USB Connectors 24 Receptacle 1 8.94*7.3mm RoHS" (at 88.9 63.5 0) (effects (font (size 1.27 1.27)) (justify bottom) (hide yes)))
  (property "SNAPEDA_PN" "TYPE-C-31-M-12" (at 88.9 63.5 0) (effects (font (size 1.27 1.27)) (justify bottom) (hide yes)))
  (property "Availability" "Not in stock" (at 88.9 63.5 0) (effects (font (size 1.27 1.27)) (justify bottom) (hide yes)))
  (property "MANUFACTURER" "HRO Electronics Co., Ltd." (at 88.9 63.5 0) (effects (font (size 1.27 1.27)) (justify bottom) (hide yes)))
  (pin "A8")
  (pin "B4_A9")
  (pin "A4_B9")
  (pin "B7")
  (pin "S1")
  (pin "A5")
  (pin "A1_B12")
  (pin "A7")
  (pin "B6")
  (pin "S4")
  (pin "B1_A12")
  (pin "B8")
  (pin "B5")
  (pin "S2")
  (pin "A6")
  (pin "S3"))
 (symbol
  (lib_id "power:GND")
  (at 138.43 73.66 0)
  (unit 1)
  (exclude_from_sim no)
  (in_bom yes)
  (on_board yes)
  (dnp no)
  (fields_autoplaced yes)
  (property "Reference" "#PWR041" (at 138.43 80.01 0) (effects (font (size 1.27 1.27)) (hide yes)))
  (property "Value" "GND" (at 138.43 78.74 0) (effects (font (size 1.27 1.27))))
  (property "Footprint" "" (at 138.43 73.66 0) (effects (font (size 1.27 1.27)) (hide yes)))
  (property "Datasheet" "" (at 138.43 73.66 0) (effects (font (size 1.27 1.27)) (hide yes)))
  (property "Description" "Power symbol creates a global label with name \"GND\" , ground" (at 138.43 73.66 0) (effects (font (size 1.27 1.27)) (hide yes)))
  (pin "1"))
 (symbol
  (lib_id "power:PWR_FLAG")
  (at 191.77 52.07 0)
  (unit 1)
  (exclude_from_sim no)
  (in_bom yes)
  (on_board yes)
  (dnp no)
  (property "Reference" "#FLG02" (at 191.77 50.165 0) (effects (font (size 1.27 1.27)) (hide yes)))
  (property "Value" "PWR_FLAG" (at 191.516 48.768 0) (effects (font (size 1.27 1.27))))
  (property "Footprint" "" (at 191.77 52.07 0) (effects (font (size 1.27 1.27)) (hide yes)))
  (property "Datasheet" "~" (at 191.77 52.07 0) (effects (font (size 1.27 1.27)) (hide yes)))
  (property "Description" "Special symbol for telling ERC where power comes from" (at 191.77 52.07 0) (effects (font (size 1.27 1.27)) (hide yes)))
  (pin "1"))
 (symbol
  (lib_id "Device:C_Small")
  (at 138.43 64.77 0)
  (unit 1)
  (exclude_from_sim no)
  (in_bom yes)
  (on_board yes)
  (dnp no)
  (property "Reference" "C13" (at 140.208 63.5 0) (effects (font (size 1.27 1.27)) (justify left)))
  (property "Value" "10uF" (at 140.208 66.04 0) (effects (font (size 1.27 1.27)) (justify left)))
  (property "Footprint" "Capacitor_SMD:C_0805_2012Metric" (at 138.43 64.77 0) (effects (font (size 1.27 1.27)) (hide yes)))
  (property "Datasheet" "~" (at 138.43 64.77 0) (effects (font (size 1.27 1.27)) (hide yes)))
  (property "Description" "Unpolarized capacitor, small symbol" (at 138.43 64.77 0) (effects (font (size 1.27 1.27)) (hide yes)))
  (pin "1")
  (pin "2"))
 (symbol
  (lib_id "power:PWR_FLAG")
  (at 133.35 52.07 0)
  (unit 1)
  (exclude_from_sim no)
  (in_bom yes)
  (on_board yes)
  (dnp no)
  (property "Reference" "#FLG01" (at 133.35 50.165 0) (effects (font (size 1.27 1.27)) (hide yes)))
  (property "Value" "PWR_FLAG" (at 133.35 48.768 0) (effects (font (size 1.27 1.27))))
  (property "Footprint" "" (at 133.35 52.07 0) (effects (font (size 1.27 1.27)) (hide yes)))
  (property "Datasheet" "~" (at 133.35 52.07 0) (effects (font (size 1.27 1.27)) (hide yes)))
  (property "Description" "Special symbol for telling ERC where power comes from" (at 133.35 52.07 0) (effects (font (size 1.27 1.27)) (hide yes)))
  (pin "1")))
